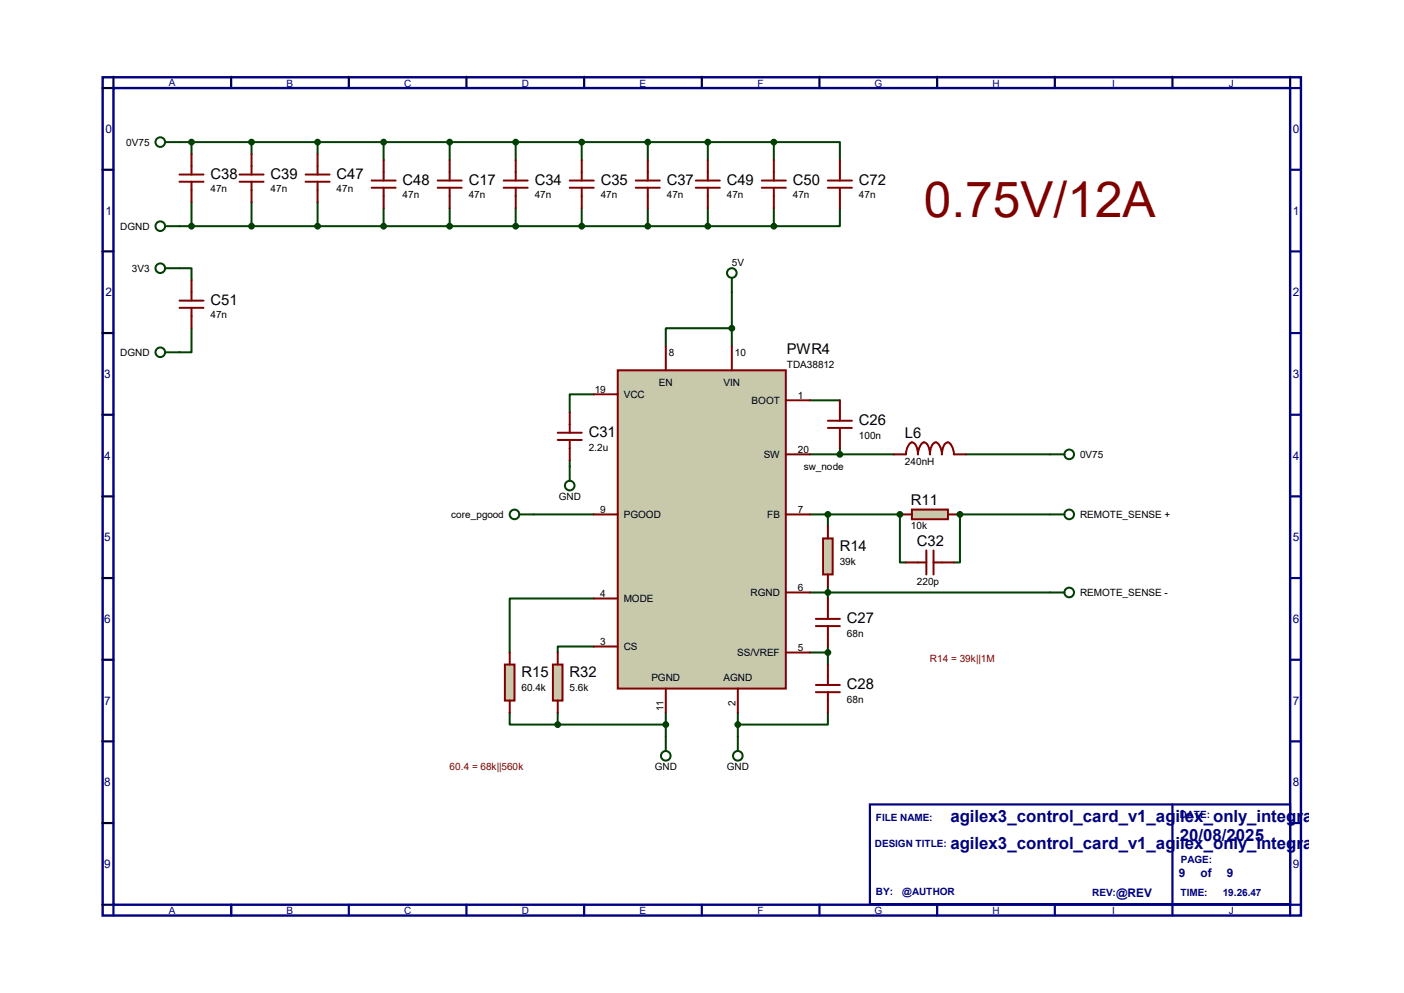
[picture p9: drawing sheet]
<svg xmlns="http://www.w3.org/2000/svg" width="297mm" height="210mm" viewBox="0 0 297 210" stroke-linecap="round" stroke-linejoin="round" font-family="sans-serif">
<path d="M21.7 16.3h253.5v177.3h-253.5zM24 18.6h248.9v172.7h-248.9z" fill="none" stroke="#000080" stroke-width=".51"/>
<g fill="none" stroke="#000080" stroke-width=".47">
<path d="M24 16.3v2.3h-2.3M48.9 16.3v2.3M73.8 16.3v2.3M98.7 16.3v2.3M123.6 16.3v2.3M148.5 16.3v2.3M173.4 16.3v2.3M198.2 16.3v2.3M223.1 16.3v2.3M248 16.3v2.3M272.9 16.3v2.3h2.3M21.7 35.9h2.3"/>
<path d="M272.9 35.9h2.3M21.7 53.2h2.3M272.9 53.2h2.3M21.7 70.4h2.3M272.9 70.4h2.3M21.7 87.7h2.3M272.9 87.7h2.3M21.7 105h2.3M272.9 105h2.3M21.7 122.3h2.3M21.7 139.5h2.3M272.9 122.3h2.3"/>
<path d="M272.9 139.5h2.3M21.7 156.8h2.3M272.9 156.8h2.3M21.7 174.1h2.3M272.9 174.1h2.3M21.7 191.3h2.3v2.3M48.9 191.3v2.3M73.8 191.3v2.3M98.7 191.3v2.3M123.6 191.3v2.3M148.5 191.3v2.3M173.4 191.3v2.3"/>
<path d="M198.2 191.3v2.3M223.1 191.3v2.3M248 191.3v2.3M275.2 191.3h-2.3v2.3"/>
</g>
<g fill="none" stroke="#000" stroke-width=".21">
<path d="M21.5 18.6h2.3M24 16.1v2.3M48.9 16.1v2.3M73.8 16.1v2.3M98.7 16.1v2.3M123.6 16.1v2.3M148.5 16.1v2.3M173.4 16.1v2.3M198.2 16.1l.1 2.3M223.1 16.1l.1 2.3M248 16.1l.1 2.3M272.9 16.1l.1 2.3"/>
<path d="M21.5 35.9h2.3M21.5 53.2h2.3M21.5 70.4h2.3M21.5 87.7h2.3M21.5 105h2.3M21.5 122.3h2.3M21.5 139.5h2.3M21.5 156.8h2.3M21.5 174.1h2.3M21.5 191.3h2.3"/>
</g>
<path d="M184 170.1h88.9v21.1h-88.9z" fill="#fff" stroke="#000080" stroke-width=".47"/>
<path d="M248 170.1v21.1" fill="none" stroke="#000080" stroke-width=".47"/>
<path d="M171.3 84.7h6.4M171.3 108.8h19.1M175.1 108.8v2.5M171.3 138h3.8M171.3 125.3h3.8M175.1 124v2.6M175.1 136.7v3.8" fill="none" stroke="#004000" stroke-width=".42"/>
<circle cx="190.4" cy="108.8" r=".21" fill="#004000"/>
<path d="M190.4 108.8v10.2h1.2M203.1 108.8v10.2h-1.3" fill="none" stroke="#004000" stroke-width=".42"/>
<circle cx="203.1" cy="108.8" r=".21" fill="#004000"/>
<g fill="none" stroke="#004000" stroke-width=".42">
<path d="M38 30.1h125.7M40.5 30.1v2.5M53.2 30.1v2.5M67.2 30.1v2.5M81.2 30.1v3.8M95.1 30.1v3.8M109.1 30.1v3.8M123.1 30.1v3.8M137 30.1v3.8M149.7 30.1v3.8M163.7 30.1h14v3.8M163.7 30.1v3.8"/>
<path d="M38 56.7h2.5v2.6M38 47.8h125.7M40.5 42.8v5M53.2 42.8v5M67.2 42.8v5M81.2 44v3.8M95.1 44v3.8M109.1 44v3.8M123.1 44v3.8M137 44v3.8M149.7 44v3.8M163.7 44v3.8"/>
<path d="M177.7 44v3.8h-14M40.5 69.4v5.1h-2.5M154.8 69.4h-14v3.8M154.8 61.8v11.4M120.5 97.4v1.2M125.6 83.4h-5.1v3.8M171.3 96.1h17.8M177.7 94.8v1.3M204.3 96.1h17.8M112.9 108.8h12.7M203.1 108.8h19M125.6 126.6h-17.8v11.4"/>
<path d="M125.6 136.7h-7.6v1.3M175.1 125.3h47M107.8 150.7v2.5h10.2M118 150.7v2.5M118 153.2h22.8M140.8 150.7v5.1M156.1 150.7v5.1M175.1 150.7v2.5h-19"/>
</g>
<path d="M130.7 78.3h35.5v67.3h-35.5z" fill="#c8c8aa" stroke="#800000" stroke-width=".42"/>
<g fill="none" stroke="#800000" stroke-width=".42">
<path d="M140.8 73.2v5.1M154.8 73.2v5.1M125.6 83.4h5.1M166.2 84.7h5.1M166.2 96.1h5.1M175.1 89h5.1M175.1 90.5h5.1M177.7 84.7v4.3M177.7 90.5v4.3M125.6 108.8h5.1M166.2 108.8h5.1M125.6 126.6h5.1"/>
<path d="M125.6 136.7h5.1M166.2 125.3h5.1M166.2 138h5.1M140.8 145.6v5.1M156.1 145.6v5.1"/>
</g>
<path d="M192.9 107.8h7.6v2h-7.6z" fill="#c8c8aa" stroke="#800000" stroke-width=".42"/>
<path d="M190.4 108.8h2.5M200.5 108.8h2.6" fill="none" stroke="#800000" stroke-width=".42"/>
<path d="M174.1 113.9h2v7.6h-2z" fill="#c8c8aa" stroke="#800000" stroke-width=".42"/>
<g fill="none" stroke="#800000" stroke-width=".42">
<path d="M118 93h5.1M118 91.5h5.1M120.5 87.2v4.3M120.5 93v4.4M175.1 111.3v2.6M191.6 119h4.4M196 116.4v5.1M197.5 116.4v5.1M197.5 119h4.3M172.6 130.9h5.1M172.6 132.4h5.1M175.1 121.5v2.5"/>
<path d="M175.1 126.6v4.3M175.1 132.4v4.3M172.6 144.9h5.1M172.6 146.4h5.1M175.1 140.5v4.4M175.1 146.4v4.3"/>
</g>
<g fill="#004000" stroke="#004000" stroke-width=".42">
<circle cx="175.1" cy="138" r=".51"/>
<circle cx="175.1" cy="108.8" r=".51"/>
<circle cx="175.1" cy="125.3" r=".51"/>
<circle cx="190.4" cy="108.8" r=".51"/>
<circle cx="203.1" cy="108.8" r=".51"/>
</g>
<path d="M106.8 140.5h2v7.7h-2z" fill="#c8c8aa" stroke="#800000" stroke-width=".42"/>
<path d="M107.8 138v2.5M107.8 148.2v2.5" fill="none" stroke="#800000" stroke-width=".42"/>
<path d="M117 140.5h2v7.7h-2z" fill="#c8c8aa" stroke="#800000" stroke-width=".42"/>
<g fill="none" stroke="#800000" stroke-width=".42">
<path d="M38 38.4h5.1M38 36.9h5.1M40.5 32.6v4.3M40.5 38.4v4.4M50.7 38.4h5.1M50.7 36.9h5.1M53.2 32.6v4.3M53.2 38.4v4.4M64.6 38.4h5.1M64.6 36.9h5.1M67.2 32.6v4.3M67.2 38.4v4.4"/>
<path d="M78.6 38.2h5.1M78.6 39.7h5.1M81.2 33.9v4.3M81.2 39.7v4.3M92.6 38.2h5.1M92.6 39.7h5.1M95.1 33.9v4.3M95.1 39.7v4.3M106.6 38.2h5M106.6 39.7h5M109.1 33.9v4.3M109.1 39.7v4.3"/>
<path d="M120.5 38.2h5.1M120.5 39.7h5.1M123.1 33.9v4.3M123.1 39.7v4.3M134.5 38.2h5.1M134.5 39.7h5.1M137 33.9v4.3M137 39.7v4.3M147.2 38.2h5.1M147.2 39.7h5.1M149.7 33.9v4.3M149.7 39.7v4.3"/>
<path d="M161.2 38.2h5M161.2 39.7h5M163.7 33.9v4.3M163.7 39.7v4.3M175.1 38.2h5.1M175.1 39.7h5.1M177.7 33.9v4.3M177.7 39.7v4.3M40.5 59.3v4.3M38 65.1h5.1M38 63.6h5.1M40.5 65.1v4.3"/>
<path d="M189.1 96.1h2.5a2.69 2.69 0 0 1 1.3-2.5 2.31 2.31 0 0 1 1.3 2.5 2.69 2.69 0 0 1 1.3-2.5 2.31 2.31 0 0 1 1.2 2.5 2.31 2.31 0 0 1 1.3-2.5 2.69 2.69 0 0 1 1.3 2.5 2.31 2.31 0 0 1 1.2-2.5 2.69 2.69 0 0 1 1.3 2.5h2.5M118 138v2.5M118 148.2v2.5"/>
</g>
<g fill="none" stroke="#004000" stroke-width=".42">
<path d="M34.9 30.1h3.1M34.9 47.8h3.1M34.9 56.7h3.1M154.8 58.8v3M34.9 74.5h3.1M120.5 98.6v3.1M222.1 96.1h3.1M109.9 108.8h3M222.1 108.8h3.1M222.1 125.3h3.1M140.8 155.8v3M156.1 155.8v3"/>
<circle cx="33.9" cy="30.1" r="1.02"/>
<circle cx="33.9" cy="56.7" r="1.02"/>
<circle cx="33.9" cy="47.8" r="1.02"/>
<circle cx="154.8" cy="57.7" r="1.02"/>
<circle cx="33.9" cy="74.5" r="1.02"/>
<circle cx="226.2" cy="96.1" r="1.02"/>
<circle cx="108.8" cy="108.8" r="1.02"/>
<circle cx="120.5" cy="102.7" r="1.02"/>
<circle cx="226.2" cy="108.8" r="1.02"/>
<circle cx="226.2" cy="125.3" r="1.02"/>
<circle cx="140.8" cy="159.9" r="1.02"/>
<circle cx="156.1" cy="159.9" r="1.02"/>
</g>
<g fill="#004000" stroke="#004000" stroke-width=".42">
<circle cx="118" cy="153.2" r=".51"/>
<circle cx="140.8" cy="153.2" r=".51"/>
<circle cx="154.8" cy="69.4" r=".51"/>
<circle cx="177.7" cy="96.1" r=".51"/>
<circle cx="156.1" cy="153.2" r=".51"/>
<circle cx="123.1" cy="30.1" r=".51"/>
<circle cx="109.1" cy="30.1" r=".51"/>
<circle cx="123.1" cy="47.8" r=".51"/>
<circle cx="109.1" cy="47.8" r=".51"/>
<circle cx="53.2" cy="30.1" r=".51"/>
<circle cx="53.2" cy="47.8" r=".51"/>
<circle cx="40.5" cy="30.1" r=".51"/>
<circle cx="40.5" cy="47.8" r=".51"/>
<circle cx="67.2" cy="47.8" r=".51"/>
<circle cx="95.1" cy="30.1" r=".51"/>
<circle cx="67.2" cy="30.1" r=".51"/>
<circle cx="81.2" cy="30.1" r=".51"/>
<circle cx="81.2" cy="47.8" r=".51"/>
<circle cx="95.1" cy="47.8" r=".51"/>
<circle cx="137" cy="47.8" r=".51"/>
<circle cx="149.7" cy="47.8" r=".51"/>
<circle cx="137" cy="30.1" r=".51"/>
<circle cx="149.7" cy="30.1" r=".51"/>
<circle cx="163.7" cy="47.8" r=".51"/>
<circle cx="163.7" cy="30.1" r=".51"/>
</g>
<text font-size="10.5" fill="#800000" x="195.5" y="45.9">0.75V/12A</text>
<g font-size="3.6" fill="#000080">
<text x="201" y="173.8">agilex3_control_card_v1_agilex_only_integrated_magneti</text>
<text x="201" y="179.6">agilex3_control_card_v1_agilex_only_integrated_magneti</text>
<text x="249.6" y="177.8">20/08/2025</text>
</g>
<g font-size="3.1">
<text x="44.5" y="37.8">C38</text>
<text x="57.2" y="37.8">C39</text>
<text x="71.2" y="37.8">C47</text>
<text x="85.2" y="39">C48</text>
<text x="99.1" y="39">C17</text>
<text x="113.1" y="39">C34</text>
<text x="127.1" y="39">C35</text>
<text x="141.1" y="39">C37</text>
<text x="153.8" y="39">C49</text>
<text x="167.7" y="39">C50</text>
<text x="181.7" y="39">C72</text>
<text x="44.5" y="64.4">C51</text>
<text x="166.5" y="74.9">PWR4</text>
<text x="181.7" y="89.8">C26</text>
<text x="124.5" y="92.4">C31</text>
<text x="191.4" y="92.7">L6</text>
<text x="192.7" y="106.9">R11</text>
<text x="177.6" y="116.5">R14</text>
<text x="194" y="115.5">C32</text>
<text x="179.2" y="131.7">C27</text>
<text x="110.3" y="143.2">R15</text>
<text x="120.5" y="143.2">R32</text>
<text x="179.2" y="145.7">C28</text>
</g>
<g font-size="2.5" fill="#000080">
<text x="22.3" y="28.2">0</text>
<text x="273.5" y="28.2">0</text>
<text x="22.3" y="45.4">1</text>
<text x="273.5" y="45.4">1</text>
<text x="22.3" y="62.7">2</text>
<text x="273.5" y="62.7">2</text>
<text x="22.1" y="80">3</text>
<text x="273.5" y="80">3</text>
<text x="22.1" y="97.2">4</text>
<text x="273.5" y="97.2">4</text>
<text x="22.1" y="114.5">5</text>
<text x="273.5" y="114.5">5</text>
<text x="22.1" y="131.8">6</text>
<text x="273.5" y="131.8">6</text>
<text x="22.1" y="149.1">7</text>
<text x="273.5" y="149.1">7</text>
<text x="22.1" y="166.3">8</text>
<text x="273.5" y="166.3">8</text>
<text x="22.1" y="183.6">9</text>
<text x="249.4" y="185.5">9</text>
<text x="254" y="185.5">of</text>
<text x="259.5" y="185.5">9</text>
<text x="273.5" y="183.6">9</text>
<text x="236.1" y="189.6">@REV</text>
</g>
<g font-size="2.1" fill="#000080">
<text x="35.7" y="18.1">A</text>
<text x="60.6" y="18.4">B</text>
<text x="85.5" y="18.4">C</text>
<text x="110.4" y="18.4">D</text>
<text x="135.3" y="18.4">E</text>
<text x="160.3" y="18.4">F</text>
<text x="185" y="18.4">G</text>
<text x="209.9" y="18.4">H</text>
<text x="235.3" y="18.4">I</text>
<text x="260" y="18.4">J</text>
<text x="185.3" y="173.6">FILE NAME:</text>
<text x="249.6" y="173.1">DATE:</text>
<text x="185.1" y="179.1">DESIGN TITLE:</text>
<text x="249.8" y="182.5">PAGE:</text>
<text x="185.3" y="189.4">BY:</text>
<text x="190.9" y="189.4">@AUTHOR</text>
<text x="231.1" y="189.5">REV:</text>
<text x="249.7" y="189.5">TIME:</text>
<text x="258.7" y="189.5">19.26.47</text>
<text x="35.7" y="193.4">A</text>
<text x="60.6" y="193.4">B</text>
<text x="85.5" y="193.4">C</text>
<text x="110.4" y="193.4">D</text>
<text x="135.3" y="193.4">E</text>
<text x="160.3" y="193.4">F</text>
<text x="185" y="193.4">G</text>
<text x="209.9" y="193.4">H</text>
<text x="235.3" y="193.4">I</text>
<text x="260" y="193.4">J</text>
</g>
<g font-size="2.1">
<text x="26.7" y="30.8">0V75</text>
<text x="44.5" y="40.7">47n</text>
<text x="57.2" y="40.7">47n</text>
<text x="71.2" y="40.7">47n</text>
<text x="85.2" y="42">47n</text>
<text x="99.1" y="42">47n</text>
<text x="113.1" y="42">47n</text>
<text x="127.1" y="42">47n</text>
<text x="141.1" y="42">47n</text>
<text x="153.8" y="42">47n</text>
<text x="167.7" y="42">47n</text>
<text x="181.7" y="42">47n</text>
<text x="25.4" y="48.6">DGND</text>
<text x="27.9" y="57.5">3V3</text>
<text x="154.8" y="56.2">5V</text>
<text x="44.5" y="67.4">47n</text>
<text x="25.4" y="75.3">DGND</text>
<text x="141.5" y="75.4">8</text>
<text x="155.4" y="75.4">10</text>
<text x="166.5" y="77.9">TDA38812</text>
<text x="125.8" y="83">19</text>
<text x="139.4" y="81.5">EN</text>
<text x="153.1" y="81.5">VIN</text>
<text x="132" y="84.2">VCC</text>
<text x="159" y="85.4">BOOT</text>
<text x="168.8" y="84.3">1</text>
<text x="124.5" y="95.3">2.2u</text>
<text x="168.8" y="95.7">20</text>
<text x="181.7" y="92.8">100n</text>
<text x="161.6" y="96.9">SW</text>
<text x="170.1" y="99.3">sw_node</text>
<text x="191.4" y="98.3">240nH</text>
<text x="228.5" y="96.9">0V75</text>
<text x="118.2" y="105.7">GND</text>
<text x="95.5" y="109.6">core_pgood</text>
<text x="127" y="108.4">9</text>
<text x="132" y="109.6">PGOOD</text>
<text x="162.3" y="109.6">FB</text>
<text x="168.8" y="108.4">7</text>
<text x="192.7" y="112">10k</text>
<text x="228.5" y="109.6">REMOTE_SENSE +</text>
<text x="177.6" y="119.4">39k</text>
<text x="168.8" y="124.9">6</text>
<text x="194" y="123.7">220p</text>
<text x="127" y="126.2">4</text>
<text x="132" y="127.3">MODE</text>
<text x="158.8" y="126.1">RGND</text>
<text x="228.5" y="126.1">REMOTE_SENSE -</text>
<text x="127" y="136.4">3</text>
<text x="132" y="137.5">CS</text>
<text x="168.8" y="137.6">5</text>
<text x="179.2" y="134.7">68n</text>
<text x="137.8" y="144">PGND</text>
<text x="153" y="144">AGND</text>
<text x="156" y="138.8">SS/VREF</text>
<text x="110.3" y="146.1">60.4k</text>
<text x="120.5" y="146.1">5.6k</text>
<text x="155.6" y="149.4" transform="rotate(-90 155.6 149.4)">2</text>
<text x="179.2" y="148.6">68n</text>
<text x="140.3" y="150.4" transform="rotate(-90 140.3 150.4)">11</text>
<text x="138.5" y="162.9">GND</text>
<text x="153.8" y="162.9">GND</text>
</g>
<g font-size="2.1" fill="#800000">
<text x="196.7" y="140">R14 = 39k||1M</text>
<text x="95.1" y="162.8">60.4 = 68k||560k</text>
</g>
</svg>
